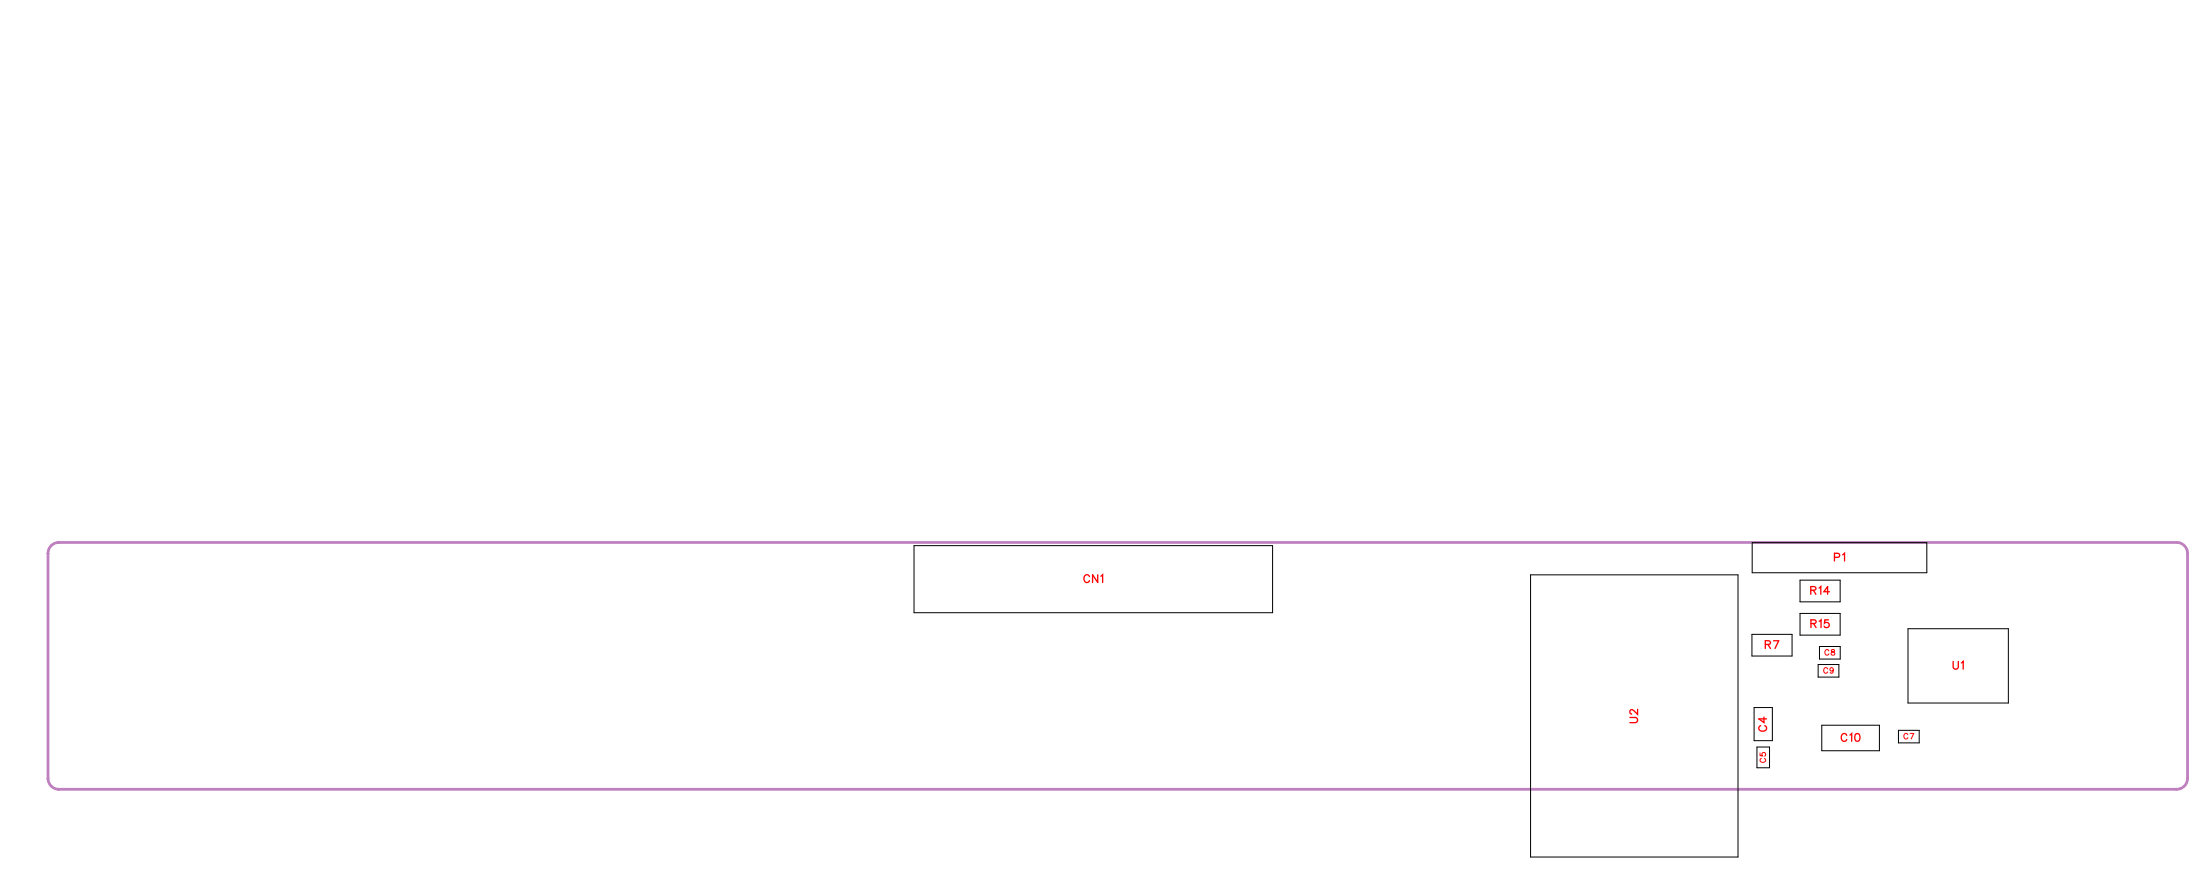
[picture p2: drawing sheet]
<svg xmlns="http://www.w3.org/2000/svg" width="201mm" height="81mm" viewBox="0 0 201 81" stroke-linecap="round" stroke-linejoin="round" font-family="sans-serif">
<path d="M5.4 49.7h194a1 1 0 0 1 1 1v20.6a1 1 0 0 1-1 1h-194M5.4 49.7h.1M5.4 49.7a1 1 0 0 0-1 1v20.6a1 1 0 0 0 1 1M5.4 72.3h.1" fill="none" stroke="#bf80bf" stroke-width=".25"/>
<g fill="none" stroke="#000" stroke-width=".09">
<path d="M83.7 50h32.9v6.1h-32.9zM140.2 52.6h19v25.9h-19zM160.5 58.1h3.6v2h-3.6zM160.5 49.7h16v2.8h-16zM164.9 53.1h3.6v2h-3.6zM164.9 56.2h3.6v2h-3.6zM166.6 59.2h1.9v1.2h-1.9zM174.8 57.6h9.1v6.8h-9.1zM160.7 64.8h1.6v3h-1.6zM160.9 68.4h1.2v1.9h-1.2zM166.5 60.9h1.9v1.1h-1.9zM166.9 66.4h5.2v2.4h-5.2z"/>
<path d="M173.9 66.9h1.9v1.1h-1.9z"/>
</g>
<g fill="none" stroke="#f00" stroke-width=".12">
<path d="M99.8 52.8a.26 .26 0 0 0-.3-.2 .26 .26 0 0 0-.2 .3v.2a.26 .26 0 0 0 .2 .2 .26 .26 0 0 0 .3-.1M100.5 52.6v.7l-.4-.7v.7M100.8 52.8l.2-.2v.7M161.7 59h.4l.1-.2-.2-.1h-.3v.7M161.9 59l.3 .4M162.4 58.7h.5l-.3 .7M165.8 54.1l.5-.1v-.1l-.1-.2h-.4v.7M165.9 57.1h.4v-.2l-.1-.1h-.3v.7M166.1 54.1l.2 .3M166.1 57.1l.2 .4M166.6 53.9l.2-.2v.7M166.6 56.9l.2-.1v.7"/>
<path d="M167.5 56.8h-.4v.3a.25 .25 0 0 1 .4 0 .25 .25 0 0 1-.1 .3 .25 .25 0 0 1-.3-.1M167.6 54.2h-.5l.3-.5v.7M168 51h.4l.1-.3h-.5v.7M168.8 50.8l.1-.1v.7M149.3 65.7h.5l.2 .2-.1 .2-.6 .1M150 65v.4l-.3-.3-.3-.1-.1 .1v.2l.1 .1M161.3 66.5a.26 .26 0 0 0-.2 .3 .26 .26 0 0 0 .3 .2h.1a.26 .26 0 0 0 .3-.2 .26 .26 0 0 0-.2-.3M161.6 65.7v.5l-.5-.4h.7M169.1 67.4a.26 .26 0 0 0-.2-.2 .26 .26 0 0 0-.3 .3v.1a.26 .26 0 0 0 .3 .3 .26 .26 0 0 0 .2-.2M169.4 67.3l.2-.1v.7M170 67.2h.1a.37 .37 0 0 1 .3 .3 .37 .37 0 0 1-.3 .4 .45 .45 0 0 1-.1-.7zM178.9 60.6v.5l.2 .2 .2-.1 .1-.6"/>
<path d="M179.6 60.7l.2-.1v.7"/>
</g>
<path d="M167.5 59.6a.19 .19 0 0 0-.2-.1 .19 .19 0 0 0-.2 .2v.1a.19 .19 0 0 0 .2 .2 .19 .19 0 0 0 .2-.1M167.8 59.5v.2a.21 .21 0 0 1 .2 0 .21 .21 0 0 1 0 .3h-.3v-.2l.3-.2v-.1zM161.2 69v.2h.2a.18 .18 0 0 1 0-.2 .18 .18 0 0 1 .3 0 .18 .18 0 0 1-.1 .3M161.3 69.5a.19 .19 0 0 0-.1 .2 .19 .19 0 0 0 .2 .1h.1a.19 .19 0 0 0 .2-.1 .19 .19 0 0 0-.1-.2M167.4 61.3a.19 .19 0 0 0-.2-.2 .19 .19 0 0 0-.2 .2v.2a.19 .19 0 0 0 .2 .2 .19 .19 0 0 0 .2-.2M167.9 61.3a.16 .16 0 0 1-.2 .1 .16 .16 0 0 1-.1-.2 .16 .16 0 0 1 .3 0l-.1 .4h-.2M174.7 67.3a.19 .19 0 0 0-.2-.1 .19 .19 0 0 0-.1 .2v.1a.19 .19 0 0 0 .1 .2 .19 .19 0 0 0 .2-.1M174.9 67.2h.4l-.3 .5" fill="none" stroke="#f00" stroke-width=".09"/>
<g font-size="1.2" fill="#fff">
<text x="99.2" y="53.6">CN1</text>
<text x="168" y="51.7">P1</text>
<text x="161.6" y="59.7">R7</text>
<text x="165.8" y="54.7">R14</text>
<text x="165.8" y="57.8">R15</text>
<text x="178.8" y="61.6">U1</text>
<text x="150.3" y="66.2" transform="rotate(-90 150.3 66.2)">U2</text>
<text x="162.1" y="67" transform="rotate(-90 162.1 67)">C4</text>
<text x="168.6" y="68.2">C10</text>
</g>
<g font-size=".9" fill="#fff">
<text x="167" y="61.9">C9</text>
<text x="167.1" y="60.2">C8</text>
<text x="161.9" y="69.9" transform="rotate(-90 161.9 69.9)">C5</text>
<text x="174.3" y="67.9">C7</text>
</g>
</svg>
